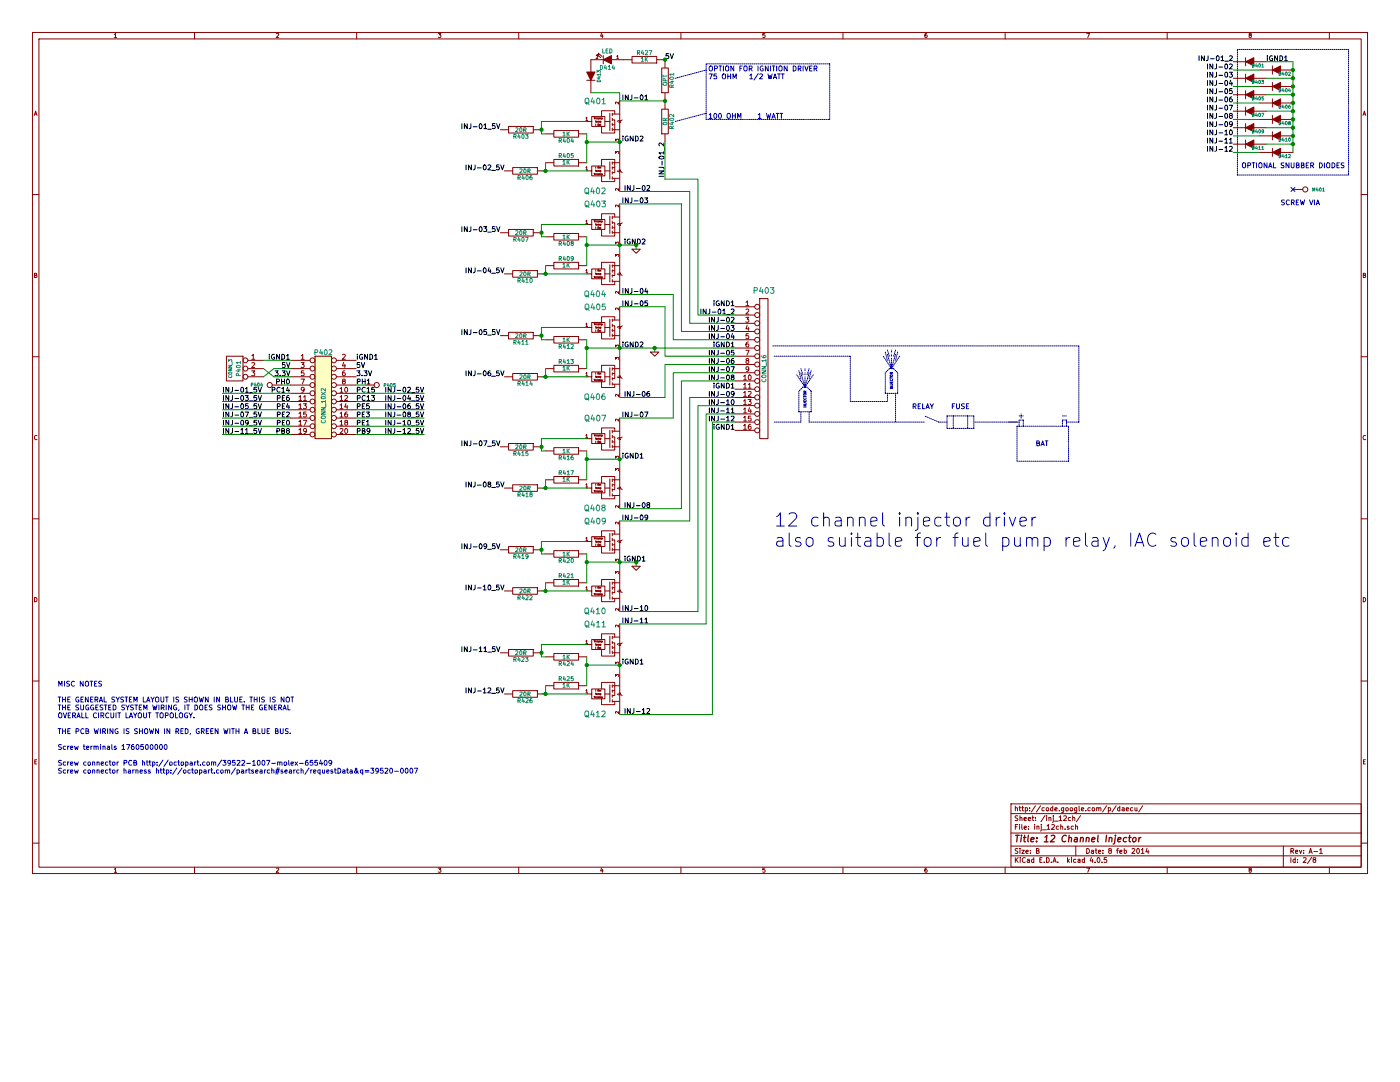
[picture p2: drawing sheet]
EESchema Schematic File Version 2
LIBS:KICAD_Older_Version
LIBS:power
LIBS:device
LIBS:transistors
LIBS:conn
LIBS:linear
LIBS:regul
LIBS:74xx
LIBS:cmos4000
LIBS:adc-dac
LIBS:memory
LIBS:xilinx
LIBS:microcontrollers
LIBS:dsp
LIBS:microchip
LIBS:analog_switches
LIBS:motorola
LIBS:texas
LIBS:intel
LIBS:audio
LIBS:interface
LIBS:digital-audio
LIBS:philips
LIBS:display
LIBS:cypress
LIBS:siliconi
LIBS:opto
LIBS:atmel
LIBS:contrib
LIBS:valves
LIBS:logo
LIBS:logo_flipped
LIBS:art-electro-conn
LIBS:art-electro-ic
LIBS:LMV324IDR
LIBS:conn_16
LIBS:fds2734
LIBS:tc4427
LIBS:MAX9926-9927
LIBS:max9939
LIBS:frankenstein-cache
EELAYER 25 0
EELAYER END
$Descr B 17000 11000
encoding utf-8
Sheet 2 8
Title "12 Channel Injector"
Date "8 feb 2014"
Rev "A-1"
Comp "http://code.google.com/p/daecu/"
Comment1 ""
Comment2 ""
Comment3 ""
Comment4 ""
$EndDescr
Text Notes 10850 4725 1    30   ~ 0
INJECTOR
Text Notes 9800 4950 1    30   ~ 0
INJECTOR
Text Notes 11075 4975 0    60   ~ 0
RELAY
$Comp
L GND #PWR01
U 1 1
P 7725 6875
F 0 "#PWR01" H 7725 6875 30  0001 C CNN
F 1 "GND" H 7725 6805 30  0001 C CNN
F 2 "" H 7725 6875 60  0001 C CNN
F 3 "" H 7725 6875 60  0001 C CNN
	1    7725 6875
	1    0    0    -1  
$EndComp
Text Notes 700  9400 0    60   ~ 0
MISC NOTES\n\nTHE GENERAL SYSTEM LAYOUT IS SHOWN IN BLUE. THIS IS NOT\nTHE SUGGESTED SYSTEM WIRING, IT DOES SHOW THE GENERAL \nOVERALL CIRCUIT LAYOUT TOPOLOGY. \n\nTHE PCB WIRING IS SHOWN IN RED, GREEN WITH A BLUE BUS.\n\nScrew terminals 1760500000\n\nScrew connector PCB http://octopart.com/39522-1007-molex-655409 \nScrew connector harness http://octopart.com/partsearch#search/requestData&q=39520-0007
Text Notes 12575 5425 0    60   ~ 0
BAT
$Comp
L FDS2734 Q407
U 1 1
P 7325 5325
F 0 "Q407" H 7228 5575 70  0000 C CNN
F 1 "OVP_DRIVER" H 6950 5475 60  0001 C CNN
F 2 "SO8E_ST" V 3805 2800 60  0001 C CNN
F 3 "" H 7325 5325 60  0001 C CNN
F 4 "ST,VNS14NV04" V 3805 2800 60  0001 C CNN "mfg,mfg#"
F 5 "digi,497-11123-1-ND" V 3805 2800 60  0001 C CNN "vend1,vend1#"
	1    7325 5325
	1    0    0    -1  
$EndComp
$Comp
L FDS2734 Q408
U 1 1
P 7325 5925
F 0 "Q408" H 7225 6175 70  0000 C CNN
F 1 "OVP_DRIVER" H 6975 6075 60  0001 C CNN
F 2 "SO8E_ST" V 3805 4000 60  0001 C CNN
F 3 "" H 7325 5925 60  0001 C CNN
F 4 "ST,VNS14NV04" V 3805 4000 60  0001 C CNN "mfg,mfg#"
F 5 "digi,497-11123-1-ND" V 3805 4000 60  0001 C CNN "vend1,vend1#"
	1    7325 5925
	1    0    0    1   
$EndComp
$Comp
L R R417
U 1 1
P 6875 5825
F 0 "R417" V 6955 5825 50  0000 C CNN
F 1 "1K" V 6875 5825 50  0000 C CNN
F 2 "SM0805" V 3805 3800 60  0001 C CNN
F 3 "" H 6875 5825 60  0001 C CNN
F 4 "VISHAY,CRCW0805100KFKEA" V 3805 3800 60  0001 C CNN "mfg,mfg#"
F 5 "digi,CRCW0805100KFKEA" V 3805 3800 60  0001 C CNN "vend1,vend1#"
	1    6875 5825
	0    1    -1   0   
$EndComp
Text Label 7550 5575 0    60   ~ 0
iGND1
Text Label 6125 5925 2    60   ~ 0
INJ-08_5V
Text Label 6075 5425 2    60   ~ 0
INJ-07_5V
$Comp
L R R416
U 1 1
P 6875 5475
F 0 "R416" V 6955 5475 50  0000 C CNN
F 1 "1K" V 6875 5475 50  0000 C CNN
F 2 "SM0805" V 3805 3100 60  0001 C CNN
F 3 "" H 6875 5475 60  0001 C CNN
F 4 "VISHAY,CRCW0805100KFKEA" V 3805 3100 60  0001 C CNN "mfg,mfg#"
F 5 "digi,CRCW0805100KFKEA" V 3805 3100 60  0001 C CNN "vend1,vend1#"
	1    6875 5475
	0    1    1    0   
$EndComp
Text Label 7575 6175 0    60   ~ 0
INJ-08
Text Label 7550 5075 0    60   ~ 0
INJ-07
$Comp
L FDS2734 Q409
U 1 1
P 7325 6575
F 0 "Q409" H 7228 6825 70  0000 C CNN
F 1 "OVP_DRIVER" H 6950 6725 60  0001 C CNN
F 2 "SO8E_ST" V 3805 5300 60  0001 C CNN
F 3 "" H 7325 6575 60  0001 C CNN
F 4 "ST,VNS14NV04" V 3805 5300 60  0001 C CNN "mfg,mfg#"
F 5 "digi,497-11123-1-ND" V 3805 5300 60  0001 C CNN "vend1,vend1#"
	1    7325 6575
	1    0    0    -1  
$EndComp
$Comp
L FDS2734 Q410
U 1 1
P 7325 7175
F 0 "Q410" H 7225 7425 70  0000 C CNN
F 1 "OVP_DRIVER" H 6975 7325 60  0001 C CNN
F 2 "SO8E_ST" V 3805 6500 60  0001 C CNN
F 3 "" H 7325 7175 60  0001 C CNN
F 4 "ST,VNS14NV04" V 3805 6500 60  0001 C CNN "mfg,mfg#"
F 5 "digi,497-11123-1-ND" V 3805 6500 60  0001 C CNN "vend1,vend1#"
	1    7325 7175
	1    0    0    1   
$EndComp
$Comp
L R R421
U 1 1
P 6875 7075
F 0 "R421" V 6955 7075 50  0000 C CNN
F 1 "1K" V 6875 7075 50  0000 C CNN
F 2 "SM0805" V 3805 6300 60  0001 C CNN
F 3 "" H 6875 7075 60  0001 C CNN
F 4 "VISHAY,CRCW0805100KFKEA" V 3805 6300 60  0001 C CNN "mfg,mfg#"
F 5 "digi,CRCW0805100KFKEA" V 3805 6300 60  0001 C CNN "vend1,vend1#"
	1    6875 7075
	0    1    -1   0   
$EndComp
Text Label 7575 6825 0    60   ~ 0
iGND1
Text Label 6125 7175 2    60   ~ 0
INJ-10_5V
Text Label 6075 6675 2    60   ~ 0
INJ-09_5V
$Comp
L R R420
U 1 1
P 6875 6725
F 0 "R420" V 6955 6725 50  0000 C CNN
F 1 "1K" V 6875 6725 50  0000 C CNN
F 2 "SM0805" V 3805 5600 60  0001 C CNN
F 3 "" H 6875 6725 60  0001 C CNN
F 4 "VISHAY,CRCW0805100KFKEA" V 3805 5600 60  0001 C CNN "mfg,mfg#"
F 5 "digi,CRCW0805100KFKEA" V 3805 5600 60  0001 C CNN "vend1,vend1#"
	1    6875 6725
	0    1    1    0   
$EndComp
Text Label 7550 7425 0    60   ~ 0
INJ-10
Text Label 7550 6325 0    60   ~ 0
INJ-09
Text Label 7550 7575 0    60   ~ 0
INJ-11
Text Label 7575 8675 0    60   ~ 0
INJ-12
$Comp
L R R424
U 1 1
P 6875 7975
F 0 "R424" V 6955 7975 50  0000 C CNN
F 1 "1K" V 6875 7975 50  0000 C CNN
F 2 "SM0805" V 3805 8100 60  0001 C CNN
F 3 "" H 6875 7975 60  0001 C CNN
F 4 "VISHAY,CRCW0805100KFKEA" V 3805 8100 60  0001 C CNN "mfg,mfg#"
F 5 "digi,CRCW0805100KFKEA" V 3805 8100 60  0001 C CNN "vend1,vend1#"
	1    6875 7975
	0    1    1    0   
$EndComp
Text Label 6075 7925 2    60   ~ 0
INJ-11_5V
Text Label 6125 8425 2    60   ~ 0
INJ-12_5V
Text Label 7550 8075 0    60   ~ 0
iGND1
$Comp
L R R425
U 1 1
P 6875 8325
F 0 "R425" V 6955 8325 50  0000 C CNN
F 1 "1K" V 6875 8325 50  0000 C CNN
F 2 "SM0805" V 3805 8800 60  0001 C CNN
F 3 "" H 6875 8325 60  0001 C CNN
F 4 "VISHAY,CRCW0805100KFKEA" V 3805 8800 60  0001 C CNN "mfg,mfg#"
F 5 "digi,CRCW0805100KFKEA" V 3805 8800 60  0001 C CNN "vend1,vend1#"
	1    6875 8325
	0    1    -1   0   
$EndComp
Text Notes 11550 4975 0    60   ~ 0
FUSE
$Comp
L FDS2734 Q412
U 1 1
P 7325 8425
F 0 "Q412" H 7225 8675 70  0000 C CNN
F 1 "OVP_DRIVER" H 6975 8575 60  0001 C CNN
F 2 "SO8E_ST" V 3805 9000 60  0001 C CNN
F 3 "" H 7325 8425 60  0001 C CNN
F 4 "ST,VNS14NV04" V 3805 9000 60  0001 C CNN "mfg,mfg#"
F 5 "digi,497-11123-1-ND" V 3805 9000 60  0001 C CNN "vend1,vend1#"
	1    7325 8425
	1    0    0    1   
$EndComp
$Comp
L FDS2734 Q411
U 1 1
P 7325 7825
F 0 "Q411" H 7228 8075 70  0000 C CNN
F 1 "OVP_DRIVER" H 6950 7975 60  0001 C CNN
F 2 "SO8E_ST" V 3805 7800 60  0001 C CNN
F 3 "" H 7325 7825 60  0001 C CNN
F 4 "ST,VNS14NV04" V 3805 7800 60  0001 C CNN "mfg,mfg#"
F 5 "digi,497-11123-1-ND" V 3805 7800 60  0001 C CNN "vend1,vend1#"
	1    7325 7825
	1    0    0    -1  
$EndComp
$Comp
L CONN_10X2 P402
U 1 1
P 3925 4825
F 0 "P402" H 3925 5375 60  0000 C CNN
F 1 "CONN_10X2" V 3925 4725 50  0000 C CNN
F 2 "pin_array_10x2" H 3925 4825 60  0001 C CNN
F 3 "" H 3925 4825 60  0000 C CNN
F 4 "TE,1-215307-0" H 3925 4825 60  0001 C CNN "mfg,mfg#"
F 5 "digi,A106616-ND" H 3925 4825 60  0001 C CNN "vend1,vend1#"
	1    3925 4825
	1    0    0    -1  
$EndComp
Text Label 4325 4375 0    60   ~ 0
iGND1
Text Label 2700 4775 0    60   ~ 0
INJ-01_5V
Text Label 5150 4775 2    60   ~ 0
INJ-02_5V
Text Label 2700 4875 0    60   ~ 0
INJ-03_5V
Text Label 5150 4875 2    60   ~ 0
INJ-04_5V
Text Label 2700 4975 0    60   ~ 0
INJ-05_5V
Text Label 5150 4975 2    60   ~ 0
INJ-06_5V
Text Label 3525 4375 2    60   ~ 0
iGND1
Text Label 3525 4475 2    60   ~ 0
5V
Text Label 3525 4575 2    60   ~ 0
3.3V
Text Label 4325 4475 0    60   ~ 0
5V
Text Label 4325 4575 0    60   ~ 0
3.3V
Text Label 3525 4775 2    60   ~ 0
PC14
Text Label 3525 4875 2    60   ~ 0
PE6
Text Label 3525 4975 2    60   ~ 0
PE4
Text Label 3525 5075 2    60   ~ 0
PE2
Text Label 3525 5175 2    60   ~ 0
PE0
Text Label 3525 5275 2    60   ~ 0
PB8
Text Label 4325 4775 0    60   ~ 0
PC15
Text Label 4325 4875 0    60   ~ 0
PC13
Text Label 4325 4975 0    60   ~ 0
PE5
Text Label 4325 5075 0    60   ~ 0
PE3
Text Label 4325 5175 0    60   ~ 0
PE1
Text Label 4325 5275 0    60   ~ 0
PB9
Text Label 3525 4675 2    60   ~ 0
PH0
Text Label 4325 4675 0    60   ~ 0
PH1
$Comp
L CONN_3 P401
U 1 1
P 2850 4475
F 0 "P401" V 2800 4475 50  0000 C CNN
F 1 "CONN_3" V 2900 4475 40  0000 C CNN
F 2 "bornier3" H 2850 4475 60  0001 C CNN
F 3 "" H 2850 4475 60  0000 C CNN
F 4 "Weidmuller,1760500000" V 2850 4475 60  0001 C CNN "mfg,mfg#"
F 5 "digi,281-2882-ND" V 2850 4475 60  0001 C CNN "vend1,vend1#"
	1    2850 4475
	-1   0    0    -1  
$EndComp
$Comp
L LED D414
U 1 1
P 7375 725
F 0 "D414" H 7375 825 50  0000 C CNN
F 1 "LED" H 7375 625 50  0000 C CNN
F 2 "LED-0805" H 7375 725 60  0001 C CNN
F 3 "~" H 7375 725 60  0000 C CNN
F 4 "lite on,LTST-C170TBKT" H 7375 725 60  0001 C CNN "mfg,mfg#"
F 5 "digi,160-1579-1-ND" H 7375 725 60  0001 C CNN "vend1,vend1#"
	1    7375 725 
	-1   0    0    1   
$EndComp
$Comp
L DIODE D413
U 1 1
P 7175 925
F 0 "D413" H 7175 1025 40  0000 C CNN
F 1 "DIODE" H 7175 825 40  0001 C CNN
F 2 "SOD-123" H 7175 925 60  0001 C CNN
F 3 "~" H 7175 925 60  0000 C CNN
F 4 "on semi,BAT54T1G" H 7175 925 60  0001 C CNN "mfg,mfg#"
F 5 "digi,BAT54T1GOSCT-ND" H 7175 925 60  0001 C CNN "vend1,vend1#"
	1    7175 925 
	0    1    1    0   
$EndComp
$Comp
L R R427
U 1 1
P 7825 725
F 0 "R427" V 7905 725 50  0000 C CNN
F 1 "1K" V 7825 725 50  0000 C CNN
F 2 "SM0805" V 4755 -1650 60  0001 C CNN
F 3 "" H 7825 725 60  0001 C CNN
F 4 "VISHAY,CRCW0805100KFKEA" V 4755 -1650 60  0001 C CNN "mfg,mfg#"
F 5 "digi,CRCW0805100KFKEA" V 4755 -1650 60  0001 C CNN "vend1,vend1#"
	1    7825 725 
	0    1    -1   0   
$EndComp
$Comp
L DIODE D407
U 1 1
P 15175 1350
F 0 "D407" H 15075 1400 40  0000 C CNN
F 1 "DIODE" H 15175 1250 40  0001 C CNN
F 2 "SIL-2" H 15175 1350 60  0001 C CNN
F 3 "~" H 15175 1350 60  0000 C CNN
	1    15175 1350
	-1   0    0    1   
$EndComp
$Comp
L DIODE D408
U 1 1
P 15500 1450
F 0 "D408" H 15400 1500 40  0000 C CNN
F 1 "DIODE" H 15500 1350 40  0001 C CNN
F 2 "SIL-2" H 15500 1450 60  0001 C CNN
F 3 "~" H 15500 1450 60  0000 C CNN
	1    15500 1450
	-1   0    0    1   
$EndComp
$Comp
L DIODE D409
U 1 1
P 15175 1550
F 0 "D409" H 15075 1600 40  0000 C CNN
F 1 "DIODE" H 15175 1450 40  0001 C CNN
F 2 "SIL-2" H 15175 1550 60  0001 C CNN
F 3 "~" H 15175 1550 60  0000 C CNN
	1    15175 1550
	-1   0    0    1   
$EndComp
$Comp
L DIODE D410
U 1 1
P 15500 1650
F 0 "D410" H 15400 1700 40  0000 C CNN
F 1 "DIODE" H 15500 1550 40  0001 C CNN
F 2 "SIL-2" H 15500 1650 60  0001 C CNN
F 3 "~" H 15500 1650 60  0000 C CNN
	1    15500 1650
	-1   0    0    1   
$EndComp
$Comp
L DIODE D411
U 1 1
P 15175 1750
F 0 "D411" H 15075 1800 40  0000 C CNN
F 1 "DIODE" H 15175 1650 40  0001 C CNN
F 2 "SIL-2" H 15175 1750 60  0001 C CNN
F 3 "~" H 15175 1750 60  0000 C CNN
	1    15175 1750
	-1   0    0    1   
$EndComp
$Comp
L DIODE D412
U 1 1
P 15500 1850
F 0 "D412" H 15400 1900 40  0000 C CNN
F 1 "DIODE" H 15500 1750 40  0001 C CNN
F 2 "SIL-2" H 15500 1850 60  0001 C CNN
F 3 "~" H 15500 1850 60  0000 C CNN
	1    15500 1850
	-1   0    0    1   
$EndComp
Text Notes 15075 2050 0    60   ~ 0
OPTIONAL SNUBBER DIODES
$Comp
L R R401
U 1 1
P 8075 975
F 0 "R401" V 8155 975 50  0000 C CNN
F 1 "OPT" V 8075 975 50  0000 C CNN
F 2 "SIL-2" V 5005 -1400 60  0001 C CNN
F 3 "" H 8075 975 60  0001 C CNN
	1    8075 975 
	1    0    0    1   
$EndComp
$Comp
L R R402
U 1 1
P 8075 1475
F 0 "R402" V 8155 1475 50  0000 C CNN
F 1 "0R" V 8075 1475 50  0000 C CNN
F 2 "SIL-2" V 5005 -900 60  0001 C CNN
F 3 "" H 8075 1475 60  0001 C CNN
	1    8075 1475
	1    0    0    1   
$EndComp
Text Label 8075 725  0    60   ~ 0
5V
Text Notes 8600 1450 0    60   ~ 0
OPTION FOR IGNITION DRIVER\n75 OHM   1/2 WATT\n\n\n\n\n100 OHM    1 WATT
Text Label 14975 1750 2    60   ~ 0
INJ-11
Text Label 14975 1850 2    60   ~ 0
INJ-12
Text Label 14975 1550 2    60   ~ 0
INJ-09
Text Label 14975 1650 2    60   ~ 0
INJ-10
Text Label 14975 1350 2    60   ~ 0
INJ-07
Text Label 14975 1450 2    60   ~ 0
INJ-08
Text Label 8075 1725 3    60   ~ 0
INJ-01_2
$Comp
L R R415
U 1 1
P 6325 5425
F 0 "R415" V 6405 5425 50  0000 C CNN
F 1 "20R" V 6325 5425 50  0000 C CNN
F 2 "SM0805" V 3255 3050 60  0001 C CNN
F 3 "" H 6325 5425 60  0001 C CNN
F 4 "Panasonic,ECG ERJ-6ENF20R0V" V 3255 3050 60  0001 C CNN "mfg,mfg#"
F 5 "digi,ERJ-6ENF20R0V" V 3255 3050 60  0001 C CNN "vend1,vend1#"
	1    6325 5425
	0    1    1    0   
$EndComp
$Comp
L R R418
U 1 1
P 6375 5925
F 0 "R418" V 6455 5925 50  0000 C CNN
F 1 "20R" V 6375 5925 50  0000 C CNN
F 2 "SM0805" V 3305 3550 60  0001 C CNN
F 3 "" H 6375 5925 60  0001 C CNN
F 4 "Panasonic,ECG ERJ-6ENF20R0V" V 3305 3550 60  0001 C CNN "mfg,mfg#"
F 5 "digi,ERJ-6ENF20R0V" V 3305 3550 60  0001 C CNN "vend1,vend1#"
	1    6375 5925
	0    1    1    0   
$EndComp
$Comp
L R R419
U 1 1
P 6325 6675
F 0 "R419" V 6405 6675 50  0000 C CNN
F 1 "20R" V 6325 6675 50  0000 C CNN
F 2 "SM0805" V 3255 4300 60  0001 C CNN
F 3 "" H 6325 6675 60  0001 C CNN
F 4 "Panasonic,ECG ERJ-6ENF20R0V" V 3255 4300 60  0001 C CNN "mfg,mfg#"
F 5 "digi,ERJ-6ENF20R0V" V 3255 4300 60  0001 C CNN "vend1,vend1#"
	1    6325 6675
	0    1    1    0   
$EndComp
$Comp
L R R422
U 1 1
P 6375 7175
F 0 "R422" V 6455 7175 50  0000 C CNN
F 1 "20R" V 6375 7175 50  0000 C CNN
F 2 "SM0805" V 3305 4800 60  0001 C CNN
F 3 "" H 6375 7175 60  0001 C CNN
F 4 "Panasonic,ECG ERJ-6ENF20R0V" V 3305 4800 60  0001 C CNN "mfg,mfg#"
F 5 "digi,ERJ-6ENF20R0V" V 3305 4800 60  0001 C CNN "vend1,vend1#"
	1    6375 7175
	0    1    1    0   
$EndComp
$Comp
L R R423
U 1 1
P 6325 7925
F 0 "R423" V 6405 7925 50  0000 C CNN
F 1 "20R" V 6325 7925 50  0000 C CNN
F 2 "SM0805" V 3255 5550 60  0001 C CNN
F 3 "" H 6325 7925 60  0001 C CNN
F 4 "Panasonic,ECG ERJ-6ENF20R0V" V 3255 5550 60  0001 C CNN "mfg,mfg#"
F 5 "digi,ERJ-6ENF20R0V" V 3255 5550 60  0001 C CNN "vend1,vend1#"
	1    6325 7925
	0    1    1    0   
$EndComp
$Comp
L R R426
U 1 1
P 6375 8425
F 0 "R426" V 6455 8425 50  0000 C CNN
F 1 "20R" V 6375 8425 50  0000 C CNN
F 2 "SM0805" V 3305 6050 60  0001 C CNN
F 3 "" H 6375 8425 60  0001 C CNN
F 4 "Panasonic,ECG ERJ-6ENF20R0V" V 3305 6050 60  0001 C CNN "mfg,mfg#"
F 5 "digi,ERJ-6ENF20R0V" V 3305 6050 60  0001 C CNN "vend1,vend1#"
	1    6375 8425
	0    1    1    0   
$EndComp
$Comp
L GND #PWR02
U 1 1
P 7725 3025
F 0 "#PWR02" H 7725 3025 30  0001 C CNN
F 1 "GND" H 7725 2955 30  0001 C CNN
F 2 "" H 7725 3025 60  0001 C CNN
F 3 "" H 7725 3025 60  0001 C CNN
	1    7725 3025
	1    0    0    -1  
$EndComp
$Comp
L FDS2734 Q401
U 1 1
P 7325 1475
F 0 "Q401" H 7228 1725 70  0000 C CNN
F 1 "OVP_DRIVER" H 6950 1625 60  0001 C CNN
F 2 "SO8E_ST" V 3805 -1050 60  0001 C CNN
F 3 "" H 7325 1475 60  0001 C CNN
F 4 "ST,VNS14NV04" V 3805 -1050 60  0001 C CNN "mfg,mfg#"
F 5 "digi,497-11123-1-ND" V 3805 -1050 60  0001 C CNN "vend1,vend1#"
	1    7325 1475
	1    0    0    -1  
$EndComp
$Comp
L FDS2734 Q402
U 1 1
P 7325 2075
F 0 "Q402" H 7225 2325 70  0000 C CNN
F 1 "OVP_DRIVER" H 6975 2225 60  0001 C CNN
F 2 "SO8E_ST" V 3805 150 60  0001 C CNN
F 3 "" H 7325 2075 60  0001 C CNN
F 4 "ST,VNS14NV04" V 3805 150 60  0001 C CNN "mfg,mfg#"
F 5 "digi,497-11123-1-ND" V 3805 150 60  0001 C CNN "vend1,vend1#"
	1    7325 2075
	1    0    0    1   
$EndComp
$Comp
L R R405
U 1 1
P 6875 1975
F 0 "R405" V 6955 1975 50  0000 C CNN
F 1 "1K" V 6875 1975 50  0000 C CNN
F 2 "SM0805" V 3805 -50 60  0001 C CNN
F 3 "" H 6875 1975 60  0001 C CNN
F 4 "VISHAY,CRCW0805100KFKEA" V 3805 -50 60  0001 C CNN "mfg,mfg#"
F 5 "digi,CRCW0805100KFKEA" V 3805 -50 60  0001 C CNN "vend1,vend1#"
	1    6875 1975
	0    1    -1   0   
$EndComp
Text Label 7550 1725 0    60   ~ 0
iGND2
Text Label 6125 2075 2    60   ~ 0
INJ-02_5V
Text Label 6075 1575 2    60   ~ 0
INJ-01_5V
$Comp
L R R404
U 1 1
P 6875 1625
F 0 "R404" V 6955 1625 50  0000 C CNN
F 1 "1K" V 6875 1625 50  0000 C CNN
F 2 "SM0805" V 3805 -750 60  0001 C CNN
F 3 "" H 6875 1625 60  0001 C CNN
F 4 "VISHAY,CRCW0805100KFKEA" V 3805 -750 60  0001 C CNN "mfg,mfg#"
F 5 "digi,CRCW0805100KFKEA" V 3805 -750 60  0001 C CNN "vend1,vend1#"
	1    6875 1625
	0    1    1    0   
$EndComp
Text Label 7575 2325 0    60   ~ 0
INJ-02
Text Label 7550 1225 0    60   ~ 0
INJ-01
$Comp
L FDS2734 Q403
U 1 1
P 7325 2725
F 0 "Q403" H 7228 2975 70  0000 C CNN
F 1 "OVP_DRIVER" H 6950 2875 60  0001 C CNN
F 2 "SO8E_ST" V 3805 1450 60  0001 C CNN
F 3 "" H 7325 2725 60  0001 C CNN
F 4 "ST,VNS14NV04" V 3805 1450 60  0001 C CNN "mfg,mfg#"
F 5 "digi,497-11123-1-ND" V 3805 1450 60  0001 C CNN "vend1,vend1#"
	1    7325 2725
	1    0    0    -1  
$EndComp
$Comp
L FDS2734 Q404
U 1 1
P 7325 3325
F 0 "Q404" H 7225 3575 70  0000 C CNN
F 1 "OVP_DRIVER" H 6975 3475 60  0001 C CNN
F 2 "SO8E_ST" V 3805 2650 60  0001 C CNN
F 3 "" H 7325 3325 60  0001 C CNN
F 4 "ST,VNS14NV04" V 3805 2650 60  0001 C CNN "mfg,mfg#"
F 5 "digi,497-11123-1-ND" V 3805 2650 60  0001 C CNN "vend1,vend1#"
	1    7325 3325
	1    0    0    1   
$EndComp
$Comp
L R R409
U 1 1
P 6875 3225
F 0 "R409" V 6955 3225 50  0000 C CNN
F 1 "1K" V 6875 3225 50  0000 C CNN
F 2 "SM0805" V 3805 2450 60  0001 C CNN
F 3 "" H 6875 3225 60  0001 C CNN
F 4 "VISHAY,CRCW0805100KFKEA" V 3805 2450 60  0001 C CNN "mfg,mfg#"
F 5 "digi,CRCW0805100KFKEA" V 3805 2450 60  0001 C CNN "vend1,vend1#"
	1    6875 3225
	0    1    -1   0   
$EndComp
Text Label 7575 2975 0    60   ~ 0
iGND2
Text Label 6125 3325 2    60   ~ 0
INJ-04_5V
Text Label 6075 2825 2    60   ~ 0
INJ-03_5V
$Comp
L R R408
U 1 1
P 6875 2875
F 0 "R408" V 6955 2875 50  0000 C CNN
F 1 "1K" V 6875 2875 50  0000 C CNN
F 2 "SM0805" V 3805 1750 60  0001 C CNN
F 3 "" H 6875 2875 60  0001 C CNN
F 4 "VISHAY,CRCW0805100KFKEA" V 3805 1750 60  0001 C CNN "mfg,mfg#"
F 5 "digi,CRCW0805100KFKEA" V 3805 1750 60  0001 C CNN "vend1,vend1#"
	1    6875 2875
	0    1    1    0   
$EndComp
Text Label 7550 3575 0    60   ~ 0
INJ-04
Text Label 7550 2475 0    60   ~ 0
INJ-03
Text Label 7550 3725 0    60   ~ 0
INJ-05
Text Label 7575 4825 0    60   ~ 0
INJ-06
$Comp
L R R412
U 1 1
P 6875 4125
F 0 "R412" V 6955 4125 50  0000 C CNN
F 1 "1K" V 6875 4125 50  0000 C CNN
F 2 "SM0805" V 3805 4250 60  0001 C CNN
F 3 "" H 6875 4125 60  0001 C CNN
F 4 "VISHAY,CRCW0805100KFKEA" V 3805 4250 60  0001 C CNN "mfg,mfg#"
F 5 "digi,CRCW0805100KFKEA" V 3805 4250 60  0001 C CNN "vend1,vend1#"
	1    6875 4125
	0    1    1    0   
$EndComp
Text Label 6075 4075 2    60   ~ 0
INJ-05_5V
Text Label 6125 4575 2    60   ~ 0
INJ-06_5V
Text Label 7550 4225 0    60   ~ 0
iGND2
$Comp
L R R413
U 1 1
P 6875 4475
F 0 "R413" V 6955 4475 50  0000 C CNN
F 1 "1K" V 6875 4475 50  0000 C CNN
F 2 "SM0805" V 3805 4950 60  0001 C CNN
F 3 "" H 6875 4475 60  0001 C CNN
F 4 "VISHAY,CRCW0805100KFKEA" V 3805 4950 60  0001 C CNN "mfg,mfg#"
F 5 "digi,CRCW0805100KFKEA" V 3805 4950 60  0001 C CNN "vend1,vend1#"
	1    6875 4475
	0    1    -1   0   
$EndComp
$Comp
L FDS2734 Q406
U 1 1
P 7325 4575
F 0 "Q406" H 7225 4825 70  0000 C CNN
F 1 "OVP_DRIVER" H 6975 4725 60  0001 C CNN
F 2 "SO8E_ST" V 3805 5150 60  0001 C CNN
F 3 "" H 7325 4575 60  0001 C CNN
F 4 "ST,VNS14NV04" V 3805 5150 60  0001 C CNN "mfg,mfg#"
F 5 "digi,497-11123-1-ND" V 3805 5150 60  0001 C CNN "vend1,vend1#"
	1    7325 4575
	1    0    0    1   
$EndComp
$Comp
L FDS2734 Q405
U 1 1
P 7325 3975
F 0 "Q405" H 7228 4225 70  0000 C CNN
F 1 "OVP_DRIVER" H 6950 4125 60  0001 C CNN
F 2 "SO8E_ST" V 3805 3950 60  0001 C CNN
F 3 "" H 7325 3975 60  0001 C CNN
F 4 "ST,VNS14NV04" V 3805 3950 60  0001 C CNN "mfg,mfg#"
F 5 "digi,497-11123-1-ND" V 3805 3950 60  0001 C CNN "vend1,vend1#"
	1    7325 3975
	1    0    0    -1  
$EndComp
$Comp
L R R403
U 1 1
P 6325 1575
F 0 "R403" V 6405 1575 50  0000 C CNN
F 1 "20R" V 6325 1575 50  0000 C CNN
F 2 "SM0805" V 3255 -800 60  0001 C CNN
F 3 "" H 6325 1575 60  0001 C CNN
F 4 "Panasonic,ECG ERJ-6ENF20R0V" V 3255 -800 60  0001 C CNN "mfg,mfg#"
F 5 "digi,ERJ-6ENF20R0V" V 3255 -800 60  0001 C CNN "vend1,vend1#"
	1    6325 1575
	0    1    1    0   
$EndComp
$Comp
L R R406
U 1 1
P 6375 2075
F 0 "R406" V 6455 2075 50  0000 C CNN
F 1 "20R" V 6375 2075 50  0000 C CNN
F 2 "SM0805" V 3305 -300 60  0001 C CNN
F 3 "" H 6375 2075 60  0001 C CNN
F 4 "Panasonic,ECG ERJ-6ENF20R0V" V 3305 -300 60  0001 C CNN "mfg,mfg#"
F 5 "digi,ERJ-6ENF20R0V" V 3305 -300 60  0001 C CNN "vend1,vend1#"
	1    6375 2075
	0    1    1    0   
$EndComp
$Comp
L R R407
U 1 1
P 6325 2825
F 0 "R407" V 6405 2825 50  0000 C CNN
F 1 "20R" V 6325 2825 50  0000 C CNN
F 2 "SM0805" V 3255 450 60  0001 C CNN
F 3 "" H 6325 2825 60  0001 C CNN
F 4 "Panasonic,ECG ERJ-6ENF20R0V" V 3255 450 60  0001 C CNN "mfg,mfg#"
F 5 "digi,ERJ-6ENF20R0V" V 3255 450 60  0001 C CNN "vend1,vend1#"
	1    6325 2825
	0    1    1    0   
$EndComp
$Comp
L R R410
U 1 1
P 6375 3325
F 0 "R410" V 6455 3325 50  0000 C CNN
F 1 "20R" V 6375 3325 50  0000 C CNN
F 2 "SM0805" V 3305 950 60  0001 C CNN
F 3 "" H 6375 3325 60  0001 C CNN
F 4 "Panasonic,ECG ERJ-6ENF20R0V" V 3305 950 60  0001 C CNN "mfg,mfg#"
F 5 "digi,ERJ-6ENF20R0V" V 3305 950 60  0001 C CNN "vend1,vend1#"
	1    6375 3325
	0    1    1    0   
$EndComp
$Comp
L R R411
U 1 1
P 6325 4075
F 0 "R411" V 6405 4075 50  0000 C CNN
F 1 "20R" V 6325 4075 50  0000 C CNN
F 2 "SM0805" V 3255 1700 60  0001 C CNN
F 3 "" H 6325 4075 60  0001 C CNN
F 4 "Panasonic,ECG ERJ-6ENF20R0V" V 3255 1700 60  0001 C CNN "mfg,mfg#"
F 5 "digi,ERJ-6ENF20R0V" V 3255 1700 60  0001 C CNN "vend1,vend1#"
	1    6325 4075
	0    1    1    0   
$EndComp
$Comp
L R R414
U 1 1
P 6375 4575
F 0 "R414" V 6455 4575 50  0000 C CNN
F 1 "20R" V 6375 4575 50  0000 C CNN
F 2 "SM0805" V 3305 2200 60  0001 C CNN
F 3 "" H 6375 4575 60  0001 C CNN
F 4 "Panasonic,ECG ERJ-6ENF20R0V" V 3305 2200 60  0001 C CNN "mfg,mfg#"
F 5 "digi,ERJ-6ENF20R0V" V 3305 2200 60  0001 C CNN "vend1,vend1#"
	1    6375 4575
	0    1    1    0   
$EndComp
Text Label 2700 5075 0    60   ~ 0
INJ-07_5V
Text Label 5150 5075 2    60   ~ 0
INJ-08_5V
Text Label 2700 5175 0    60   ~ 0
INJ-09_5V
Text Label 5150 5175 2    60   ~ 0
INJ-10_5V
Text Label 2700 5275 0    60   ~ 0
INJ-11_5V
Text Label 5150 5275 2    60   ~ 0
INJ-12_5V
$Comp
L DIODE D401
U 1 1
P 15175 750
F 0 "D401" H 15075 800 40  0000 C CNN
F 1 "DIODE" H 15175 650 40  0001 C CNN
F 2 "SIL-2" H 15175 750 60  0001 C CNN
F 3 "~" H 15175 750 60  0000 C CNN
	1    15175 750 
	-1   0    0    1   
$EndComp
$Comp
L DIODE D402
U 1 1
P 15500 850
F 0 "D402" H 15400 900 40  0000 C CNN
F 1 "DIODE" H 15500 750 40  0001 C CNN
F 2 "SIL-2" H 15500 850 60  0001 C CNN
F 3 "~" H 15500 850 60  0000 C CNN
	1    15500 850 
	-1   0    0    1   
$EndComp
$Comp
L DIODE D403
U 1 1
P 15175 950
F 0 "D403" H 15075 1000 40  0000 C CNN
F 1 "DIODE" H 15175 850 40  0001 C CNN
F 2 "SIL-2" H 15175 950 60  0001 C CNN
F 3 "~" H 15175 950 60  0000 C CNN
	1    15175 950 
	-1   0    0    1   
$EndComp
$Comp
L DIODE D404
U 1 1
P 15500 1050
F 0 "D404" H 15400 1100 40  0000 C CNN
F 1 "DIODE" H 15500 950 40  0001 C CNN
F 2 "SIL-2" H 15500 1050 60  0001 C CNN
F 3 "~" H 15500 1050 60  0000 C CNN
	1    15500 1050
	-1   0    0    1   
$EndComp
$Comp
L DIODE D405
U 1 1
P 15175 1150
F 0 "D405" H 15075 1200 40  0000 C CNN
F 1 "DIODE" H 15175 1050 40  0001 C CNN
F 2 "SIL-2" H 15175 1150 60  0001 C CNN
F 3 "~" H 15175 1150 60  0000 C CNN
	1    15175 1150
	-1   0    0    1   
$EndComp
$Comp
L DIODE D406
U 1 1
P 15500 1250
F 0 "D406" H 15400 1300 40  0000 C CNN
F 1 "DIODE" H 15500 1150 40  0001 C CNN
F 2 "SIL-2" H 15500 1250 60  0001 C CNN
F 3 "~" H 15500 1250 60  0000 C CNN
	1    15500 1250
	-1   0    0    1   
$EndComp
Text Label 15375 750  0    60   ~ 0
iGND1
Text Label 14975 1150 2    60   ~ 0
INJ-05
Text Label 14975 1250 2    60   ~ 0
INJ-06
Text Label 14975 950  2    60   ~ 0
INJ-03
Text Label 14975 1050 2    60   ~ 0
INJ-04
Text Label 14975 750  2    60   ~ 0
INJ-01_2
Text Label 14975 850  2    60   ~ 0
INJ-02
Text Label 8925 5025 2    60   ~ 0
INJ-11
Text Label 8925 5125 2    60   ~ 0
INJ-12
Text Label 8925 4825 2    60   ~ 0
INJ-09
Text Label 8925 4925 2    60   ~ 0
INJ-10
Text Label 8925 4525 2    60   ~ 0
INJ-07
Text Label 8925 4625 2    60   ~ 0
INJ-08
Text Label 8925 4325 2    60   ~ 0
INJ-05
Text Label 8925 4425 2    60   ~ 0
INJ-06
Text Label 8925 4025 2    60   ~ 0
INJ-03
Text Label 8925 4125 2    60   ~ 0
INJ-04
Text Label 8925 3825 2    60   ~ 0
INJ-01_2
Text Label 8925 3925 2    60   ~ 0
INJ-02
Text Label 8925 4225 2    60   ~ 0
iGND1
Text Label 8925 4725 2    60   ~ 0
iGND1
$Comp
L CONN_1 P404
U 1 1
P 3275 4675
F 0 "P404" H 3355 4675 40  0000 L CNN
F 1 "CONN_1" H 3275 4730 30  0001 C CNN
F 2 "PINTST" H 3275 4675 60  0001 C CNN
F 3 "" H 3275 4675 60  0000 C CNN
	1    3275 4675
	-1   0    0    1   
$EndComp
$Comp
L CONN_1 P405
U 1 1
P 4575 4675
F 0 "P405" H 4655 4675 40  0000 L CNN
F 1 "CONN_1" H 4575 4730 30  0001 C CNN
F 2 "PINTST" H 4575 4675 60  0001 C CNN
F 3 "" H 4575 4675 60  0000 C CNN
	1    4575 4675
	1    0    0    -1  
$EndComp
$Comp
L CONN_16 P403
U 1 1
P 9275 4475
F 0 "P403" H 9275 5425 70  0000 C CNN
F 1 "CONN_16" V 9275 4475 50  0000 C CNN
F 2 "SIL-16_3.5MM" H 9275 4475 60  0001 C CNN
F 3 "~" H 9275 4475 60  0000 C CNN
F 4 "on shore,OSTTE160104" H 9275 4475 60  0001 C CNN "mfg,mfg#"
F 5 "digi,ED2739-ND" H 9275 4475 60  0001 C CNN "vend1,vend1#"
	1    9275 4475
	1    0    0    -1  
$EndComp
Text Label 8925 5225 2    60   ~ 0
iGND1
Text Label 8925 3725 2    60   ~ 0
iGND1
Wire Notes Line
	11500 5125 11400 5125
Wire Notes Line
	9725 5125 9400 5125
Wire Notes Line
	9825 5000 9825 5125
Wire Notes Line
	10775 4375 10750 4275
Wire Notes Line
	10925 4325 10825 4475
Wire Notes Line
	10800 4325 10775 4250
Wire Notes Line
	10825 4325 10825 4300
Wire Notes Line
	10800 4475 10750 4525
Wire Notes Line
	10800 4475 10850 4475
Wire Notes Line
	10850 4475 10900 4525
Wire Notes Line
	10900 4525 10900 4775
Wire Notes Line
	10900 4775 10750 4775
Wire Notes Line
	10750 4775 10750 4525
Wire Notes Line
	10825 4475 10725 4325
Wire Notes Line
	10825 4475 10775 4300
Wire Notes Line
	10825 4475 10825 4350
Wire Notes Line
	10825 4275 10825 4250
Wire Notes Line
	10850 4325 10875 4250
Wire Notes Line
	10825 4475 10875 4300
Wire Notes Line
	10875 4375 10900 4275
Wire Notes Line
	9825 4600 9850 4500
Wire Notes Line
	9825 4525 9775 4700
Wire Notes Line
	9800 4550 9825 4475
Wire Notes Line
	9775 4500 9775 4475
Wire Notes Line
	9775 4700 9775 4575
Wire Notes Line
	9775 4700 9725 4525
Wire Notes Line
	9775 4700 9675 4550
Wire Notes Line
	12350 5125 11825 5125
Wire Notes Line
	11400 5125 11225 5050
Wire Wire Line
	7725 6825 7725 6875
Wire Notes Line
	12900 5050 12950 5050
Wire Notes Line
	12375 5050 12425 5050
Wire Notes Line
	12900 5175 12900 5100
Wire Notes Line
	12950 5175 12950 5100
Wire Notes Line
	12950 5100 12900 5100
Wire Notes Line
	12425 5175 12425 5100
Wire Notes Line
	12425 5100 12375 5100
Connection ~ 6575 7925
Wire Wire Line
	6575 7825 6575 7975
Wire Wire Line
	6575 7825 7125 7825
Wire Wire Line
	6575 6725 6625 6725
Connection ~ 6575 5425
Wire Wire Line
	6575 5325 6575 5475
Wire Wire Line
	7525 8675 8650 8675
Wire Wire Line
	7525 7575 8575 7575
Wire Wire Line
	7525 1225 8075 1225
Wire Wire Line
	7525 6325 8375 6325
Wire Wire Line
	7525 7425 8475 7425
Wire Notes Line
	12250 5125 12375 5125
Connection ~ -4675 3450
Wire Notes Line
	11825 5200 11500 5200
Wire Notes Line
	11825 5200 11825 5050
Wire Notes Line
	11750 5200 11750 5050
Wire Notes Line
	9825 5125 11225 5125
Wire Notes Line
	11500 5200 11500 5050
Wire Notes Line
	11575 5200 11575 5050
Wire Notes Line
	11500 5050 11825 5050
Connection ~ 6625 8425
Wire Wire Line
	6625 8325 6625 8425
Connection ~ 7125 8075
Wire Wire Line
	7525 8175 7525 8075
Wire Wire Line
	7125 7975 7125 8325
Wire Wire Line
	6575 8425 7125 8425
Wire Wire Line
	6575 7175 7125 7175
Wire Wire Line
	7125 6725 7125 7075
Wire Wire Line
	7525 6925 7525 6825
Connection ~ 7125 6825
Wire Wire Line
	6625 7075 6625 7175
Connection ~ 6625 7175
Wire Wire Line
	6575 5925 7125 5925
Wire Wire Line
	7125 5475 7125 5825
Wire Wire Line
	7525 5675 7525 5575
Connection ~ 7125 5575
Wire Wire Line
	6625 5825 6625 5925
Connection ~ 6625 5925
Wire Wire Line
	7525 6175 8275 6175
Wire Wire Line
	7125 8075 7550 8075
Wire Wire Line
	7125 5575 7550 5575
Connection ~ 7525 5575
Connection ~ 7525 6825
Connection ~ 7525 8075
Wire Wire Line
	6575 5475 6625 5475
Wire Wire Line
	6575 6575 7125 6575
Wire Wire Line
	6575 6575 6575 6725
Connection ~ 6575 6675
Wire Wire Line
	6575 7975 6625 7975
Wire Notes Line
	13100 4200 9375 4200
Wire Notes Line
	12350 5175 12350 5600
Wire Notes Line
	12350 5175 12975 5175
Wire Notes Line
	12950 5125 13100 5125
Wire Notes Line
	12375 5100 12375 5175
Wire Notes Line
	12400 5075 12400 5025
Wire Notes Line
	9700 5000 9700 4750
Wire Notes Line
	9700 5000 9850 5000
Wire Notes Line
	9850 5000 9850 4750
Wire Notes Line
	9850 4750 9800 4700
Wire Notes Line
	9800 4700 9750 4700
Wire Notes Line
	9750 4700 9700 4750
Wire Notes Line
	9775 4550 9775 4525
Wire Notes Line
	9750 4550 9725 4475
Wire Notes Line
	9775 4700 9875 4550
Wire Notes Line
	9725 4600 9700 4500
Wire Notes Line
	13100 5125 13100 4200
Wire Notes Line
	10875 4775 10875 5125
Connection ~ 7725 6825
Wire Wire Line
	3325 4575 3525 4575
Wire Wire Line
	3525 4475 3325 4475
Wire Wire Line
	3200 4375 3525 4375
Wire Wire Line
	4325 4775 5150 4775
Wire Wire Line
	4325 4875 5150 4875
Wire Wire Line
	4325 4975 5150 4975
Wire Wire Line
	4325 5175 5150 5175
Wire Wire Line
	4325 5275 5150 5275
Wire Wire Line
	15700 750  15700 1850
Wire Wire Line
	15700 1350 15375 1350
Wire Wire Line
	15375 1550 15700 1550
Connection ~ 15700 1550
Wire Wire Line
	15375 1750 15700 1750
Connection ~ 15700 1750
Wire Wire Line
	5150 5075 4325 5075
Connection ~ 15700 1450
Connection ~ 15700 1650
Wire Notes Line
	16375 2125 15025 2125
Wire Notes Line
	15025 2125 15025 600 
Wire Notes Line
	16375 600  16375 2125
Connection ~ 8075 1225
Wire Notes Line
	8200 950  8575 850 
Wire Notes Line
	8200 1475 8575 1375
Wire Notes Line
	8575 775  8575 1450
Wire Notes Line
	8575 1450 10075 1450
Wire Notes Line
	10075 1450 10075 775 
Wire Notes Line
	10075 775  8575 775 
Wire Wire Line
	15300 1450 14975 1450
Wire Wire Line
	15300 1650 14975 1650
Wire Wire Line
	15300 1850 14975 1850
Wire Wire Line
	6575 5325 7125 5325
Wire Wire Line
	7725 2975 7725 3025
Connection ~ 6575 4075
Wire Wire Line
	6575 3975 6575 4125
Wire Wire Line
	6575 3975 7125 3975
Wire Wire Line
	6575 2875 6625 2875
Connection ~ 6575 1575
Wire Wire Line
	6575 1475 6575 1625
Wire Wire Line
	7525 4825 8075 4825
Wire Wire Line
	7525 3725 8075 3725
Wire Wire Line
	7525 5075 8175 5075
Wire Wire Line
	7525 2475 8275 2475
Wire Wire Line
	7525 3575 8175 3575
Connection ~ 6625 4575
Wire Wire Line
	6625 4475 6625 4575
Connection ~ 7125 4225
Wire Wire Line
	7525 4325 7525 4225
Wire Wire Line
	7125 4125 7125 4475
Wire Wire Line
	6575 4575 7125 4575
Wire Wire Line
	6575 3325 7125 3325
Wire Wire Line
	7125 2875 7125 3225
Wire Wire Line
	7525 3075 7525 2975
Connection ~ 7125 2975
Wire Wire Line
	6625 3225 6625 3325
Connection ~ 6625 3325
Wire Wire Line
	6575 2075 7125 2075
Wire Wire Line
	7125 1625 7125 1975
Wire Wire Line
	7525 1825 7525 1725
Connection ~ 7125 1725
Wire Wire Line
	6625 1975 6625 2075
Connection ~ 6625 2075
Wire Wire Line
	7525 2325 8375 2325
Wire Wire Line
	7125 4225 8925 4225
Wire Wire Line
	7125 1725 7550 1725
Connection ~ 7525 1725
Connection ~ 7525 2975
Connection ~ 7525 4225
Wire Wire Line
	6575 1625 6625 1625
Wire Wire Line
	6575 2725 7125 2725
Wire Wire Line
	6575 2725 6575 2875
Connection ~ 6575 2825
Wire Wire Line
	6575 4125 6625 4125
Connection ~ 7725 2975
Wire Wire Line
	6575 1475 7125 1475
Wire Wire Line
	3525 4775 2700 4775
Wire Wire Line
	3525 4875 2700 4875
Wire Wire Line
	3525 4975 2700 4975
Wire Wire Line
	3525 5175 2700 5175
Wire Wire Line
	3525 5275 2700 5275
Wire Wire Line
	2700 5075 3525 5075
Wire Wire Line
	15700 750  15375 750 
Wire Wire Line
	15375 950  15700 950 
Connection ~ 15700 950 
Wire Wire Line
	15375 1150 15700 1150
Connection ~ 15700 1150
Connection ~ 15700 850 
Connection ~ 15700 1050
Wire Wire Line
	15300 850  14975 850 
Wire Wire Line
	15300 1050 14975 1050
Wire Wire Line
	15300 1250 14975 1250
Connection ~ 15700 1350
Connection ~ 15700 1250
Wire Notes Line
	15025 600  16375 600 
Wire Wire Line
	8075 2175 8075 1725
Wire Notes Line
	12350 5600 12975 5600
Wire Notes Line
	12975 5600 12975 5175
Connection ~ 8075 725 
Wire Wire Line
	7525 1225 7525 1125
Wire Wire Line
	7525 1125 7175 1125
Wire Wire Line
	3425 4675 3525 4675
Wire Wire Line
	4325 4675 4425 4675
Wire Wire Line
	8925 4425 8075 4425
Wire Wire Line
	8075 4425 8075 4825
Wire Wire Line
	8175 5075 8175 4525
Wire Wire Line
	8175 4525 8925 4525
Wire Wire Line
	8925 4625 8275 4625
Wire Wire Line
	8275 4625 8275 6175
Wire Wire Line
	8925 4825 8375 4825
Wire Wire Line
	8375 4825 8375 6325
Wire Wire Line
	8925 4925 8475 4925
Wire Wire Line
	8475 4925 8475 7425
Wire Wire Line
	7125 6825 7725 6825
Wire Wire Line
	8925 5025 8575 5025
Wire Wire Line
	8575 5025 8575 7575
Wire Wire Line
	8925 5125 8650 5125
Wire Wire Line
	8650 5125 8650 8675
Wire Wire Line
	8925 3825 8475 3825
Wire Wire Line
	8475 3825 8475 2175
Wire Wire Line
	8475 2175 8075 2175
Wire Wire Line
	8925 3925 8375 3925
Wire Wire Line
	8375 3925 8375 2325
Wire Wire Line
	8925 4025 8275 4025
Wire Wire Line
	8275 4025 8275 2475
Wire Wire Line
	8925 4125 8175 4125
Wire Wire Line
	8175 4125 8175 3575
Wire Wire Line
	7125 2975 7725 2975
$Comp
L GND #PWR03
U 1 1
P 7950 4275
F 0 "#PWR03" H 7950 4275 30  0001 C CNN
F 1 "GND" H 7950 4205 30  0001 C CNN
F 2 "" H 7950 4275 60  0001 C CNN
F 3 "" H 7950 4275 60  0001 C CNN
	1    7950 4275
	1    0    0    -1  
$EndComp
Wire Wire Line
	7950 4275 7950 4225
Connection ~ 7950 4225
Wire Wire Line
	8925 4325 8075 4325
Wire Wire Line
	8075 4325 8075 3725
Wire Notes Line
	9725 5000 9725 5125
Wire Notes Line
	9400 4325 10325 4325
Wire Notes Line
	10325 4325 10325 4875
Wire Notes Line
	10325 4875 10775 4875
Wire Notes Line
	10775 4875 10775 4775
Wire Wire Line
	3200 4475 3325 4575
Wire Wire Line
	3325 4475 3200 4575
$Comp
L CONN_1 M401
U 1 1
P 15850 2300
F 0 "M401" H 15930 2300 40  0000 L CNN
F 1 "CONN_1" H 15850 2355 30  0001 C CNN
F 2 "1pin" H 15850 2300 60  0001 C CNN
F 3 "" H 15850 2300 60  0000 C CNN
	1    15850 2300
	1    0    0    -1  
$EndComp
Text Notes 15550 2500 0    60   ~ 0
SCREW VIA
NoConn ~ 15700 2300
Text Notes 9400 6650 0    160  ~ 0
12 channel injector driver\nalso suitable for fuel pump relay, IAC solenoid etc
$EndSCHEMATC
